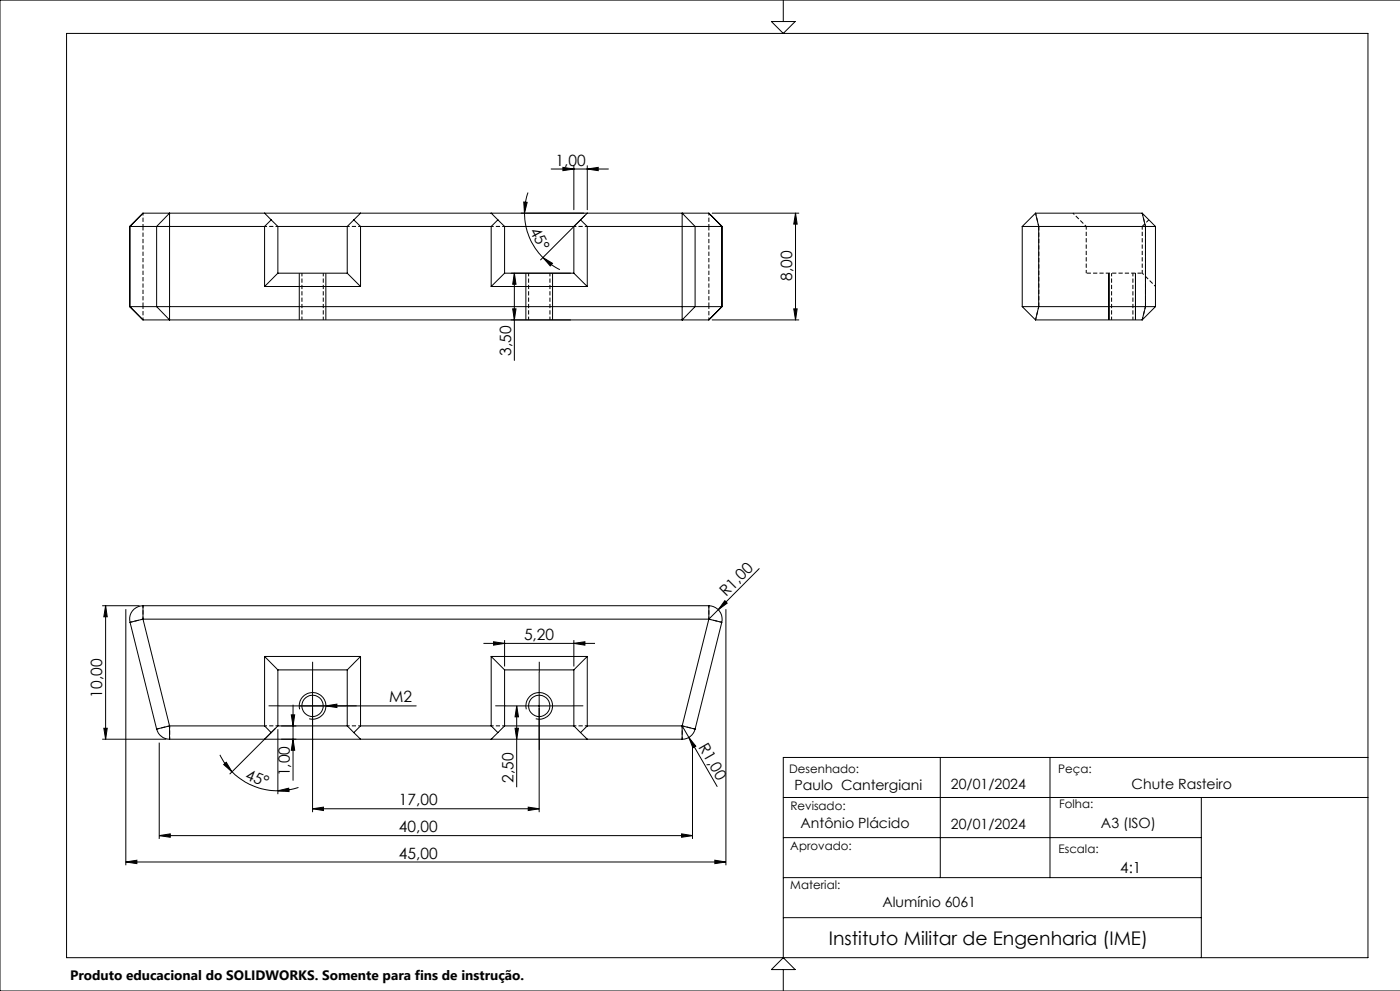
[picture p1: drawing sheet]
<svg xmlns="http://www.w3.org/2000/svg" width="420mm" height="297mm" viewBox="0 0 420 297" stroke-linecap="round" stroke-linejoin="round" font-family="sans-serif">
<g fill="none" stroke="#000" stroke-width=".3" stroke-dasharray="1.3 .6" stroke-dashoffset=".5" stroke-linecap="butt">
<path d="M42.9 67.9v-4M79.4 67.9h4M104.2 67.9h4M147.4 67.9h4M172.2 67.9h4M212.7 67.9v-4M311.6 67.9l-.9-4M343.6 67.9l-.9-4M42.9 95.9v-4M212.7 91.9v4M311.6 91.9l-.9 4M343.6 91.9l-.9 4"/>
<path d="M42.9 185.5v-4M42.9 185.5l-3.9 1M212.7 181.5v4M216.5 186.5l-3.8-1M50.9 217.5v4M50.9 217.5l-3.9 1M83.4 217.5h-4M108.2 217.5h-4M151.4 217.5h-4M176.2 217.5h-4M208.5 218.5l-3.8-1M204.7 221.5v-4"/>
</g>
<path d="M42.9 67.9v24M212.7 67.9v24M311.6 67.9v24M343.6 67.9v24" fill="none" stroke="#000" stroke-width=".3" stroke-dasharray="1.3 .6" stroke-dashoffset=".1" stroke-linecap="butt"/>
<path d="M342.7 67.9v14M90.6 81.9v14M97 95.9v-14M158.6 81.9v14M165 95.9v-14M325.9 81.9v-14M333.5 81.9v14M339.9 95.9v-14" fill="none" stroke="#000" stroke-width=".3" stroke-dasharray="1.3 .6" stroke-dashoffset=".3" stroke-linecap="butt"/>
<g fill="none" stroke="#000" stroke-width=".3">
<path d="M20 10h390.4v277h-390.4zM231.4 6.5h7.1l-3.5 3.5zM235 0v6.5M420 0h-420v297h420M158.4 57.7l-.8 3-.3 3.2M165.3 50.7h17.2M168.9 50.2l3.3 .5-3.3 .4zM172.2 49.7v13.2M176.2 50.7l3.3-.5v.9zM176.2 49.7v13.2M38.9 67.9h.1M38.9 67.9v24"/>
<path d="M39 67.9h8M39 67.9v24M42.9 63.9l-4 4M42.9 63.9h169.8M42.9 63.9l-3.9 4M47 67.9h32.4M47 67.9l3.9-4v32l-3.9-4M47 67.9v24M79.4 67.9v18M79.4 63.9l2 2M81.4 65.9l2 2M81.4 65.9l-2 2"/>
<path d="M83.4 67.9h20.8M83.4 67.9v14M104.2 67.9v14M106.2 65.9l2 2M108.2 67.9h39.2M108.2 67.9v18M108.2 63.9l-4 4M147.4 67.9v18M147.4 63.9l2 2M149.4 65.9l2 2M149.4 65.9l-2 2M151.4 67.9h20.8"/>
<path d="M151.4 67.9v14M157.1 60.5l1.1 .1-.9 3.3zM157.3 63.9a18.8 18.8 0 0 0 5.6 13.3M162.9 77.2l2.8 1.7-.6 .8zM162.9 77.2l1.8 1.6 3.3 2M172.2 67.9l2-2 2 2M172.2 67.9v14M176.2 67.9h32.3M176.2 63.9l-14 14M176.2 67.9v18M208.5 67.9v24M208.5 67.9l-3.9-4v32l3.9-4"/>
<path d="M208.5 67.9h8M212.7 63.9l3.9 4M212.7 63.9l3.8 4M213.6 63.9h26M216.5 67.9h.1M216.5 67.9v24l-3.8 4M216.6 67.9v24M238.7 63.9v32M238.7 63.9l.4 3.3h-1zM306.7 67.9h4.9M306.7 67.9v24M310.7 63.9h32"/>
<path d="M310.7 63.9l-4 4M310.7 63.9l.9 4M311.6 67.9h32M311.6 67.9v24M342.7 63.9l.9 4M342.7 63.9l3.9 4M343.6 67.9h3M343.6 67.9v24M346.6 67.9v24M38.9 91.9h.1M38.9 91.9l4 4M39 91.9h8"/>
<path d="M39 91.9l3.9 4M42.9 95.9h169.8M47 91.9h161.5M79.4 85.9h28.8M83.4 81.9h20.8M83.4 81.9l-4 4M89.8 81.9v14M97.8 81.9v14M104.2 81.9l4 4M147.4 85.9h28.8M151.4 81.9h20.8M151.4 81.9l-4 4"/>
<path d="M153.8 92.6h1l-.5 3.3zM154.3 81.9l.5 3.3h-1zM154.3 81.9v26.1M157.8 81.9v14M165.8 81.9v14M172.2 81.9l4 4M208.5 91.9h8.1M213.6 95.9h26M216.6 91.9l-3.9 4M238.1 92.6h1l-.4 3.3zM306.7 91.9h4.9M306.7 91.9l4 4"/>
<path d="M310.7 95.9h32M311.6 91.9h32M311.6 91.9l-.9 4M332.7 81.9v14M340.6 81.9v14M343.6 91.9h3M343.6 91.9l-.9 4M346.6 91.9l-3.9 4M227.8 170.4l-15.1 15.2M30.7 181.5h11.2M31.7 181.5v40M31.7 181.5l.5 3.4h-1z"/>
<path d="M37.7 182.6v76.7M39 186.5l8 32M42.9 181.5a4 4 0 0 0-3.9 5M42.9 181.5h169.8M42.9 185.6h169.8M42.9 181.5v4.1M42.9 185.6l-3.9 .9M42.9 185.6l8 32M79.4 196.7v20.9M79.4 196.7h28.8M79.4 196.7l4 4.1M108.2 196.7v20.9"/>
<path d="M108.2 196.7l-4 4.1M145 192.8h33.5M147.4 196.7v20.9M147.4 196.7h28.8M147.4 196.7l4 4.1M148.1 192.3l3.3 .5-3.3 .6zM151.4 191.8v7.9M172.2 192.8l3.3-.5v1.1zM172.2 191.8v7.9M176.2 196.7v20.9M176.2 196.7l-4 4.1M212.7 181.5a4 4 0 0 1 3.8 5"/>
<path d="M212.7 181.5v4.1M212.7 185.6l3.8 .9M212.7 185.6l-8.1 32M216.5 186.5l-8 32M217.5 180l.7 .8-2.7 1.9zM217.8 182.6v76.7M31.2 218.3h1l-.5 3.2zM47 218.5a4.1 4.1 0 0 0 3.9 3M50.9 217.6v3.9M50.9 217.6h28.5M50.9 217.6l-3.9 .9M79.4 217.6l2 2"/>
<path d="M83.4 200.8v16.8M83.4 217.6h20.8M83.4 200.8h20.8M83.4 217.6l-14.5 14.4M83.4 218.5v19.5M87.4 214.2h1l-.5 3.4zM87.9 211.2v22.8M89.9 212.6a4 4 0 0 1 3.5-5 4 4 0 0 1 4.3 4.3 4 4 0 0 1-5 3.5M93.8 201.5v41.9M97.8 211.6l3.3-.6v1.1zM104.2 200.8v16.8M104.2 217.6l2 2"/>
<path d="M106.2 219.6l2 1.9M108.2 217.6h39.2M108.2 217.6l-2 2M125 211.6h-41.3M147.4 217.6l2 2M149.4 219.6l-2 1.9M151.4 200.8v16.8M151.4 217.6h20.8M151.4 200.8h20.8M151.4 217.6l-2 2M151.8 211.6h20M154.5 218.3h1l-.5 3.2z"/>
<path d="M155 211.6l.5 3.2h-1zM155 211.6v24.3M157.9 212.6a4 4 0 0 1 3.5-5 4 4 0 0 1 4.3 4.3 4 4 0 0 1-5 3.5M161.7 201.5v41.9M172.2 200.8v16.8M172.2 217.6l2 2M174.2 219.6l2 1.9M176.2 217.6h28.4M176.2 217.6l-2 2M204.6 217.6l2.1 3.4M204.6 217.6v3.9M204.6 217.6l3.9 .9"/>
<path d="M208.5 218.5a4 4 0 0 1-3.9 3M30.7 221.5h19.2M47.8 222.6v28.8M50.9 221.5h153.7M66 226.2l1.2 2.2 2.4 2.9M67.1 229.1l.8-.6 1.7 2.8zM69.6 231.3a19.6 19.6 0 0 0 13.8 5.7M83.4 237l3.2-.8 .1 1zM87.9 221.5l.5 3.4h-1zM89.5 236l-3.6 .9-2.5 .1M206.7 221l2 2.6-.8 .5zM206.7 221l8.5 14.8"/>
<path d="M207.8 222.6v28.8M235 239h175.4M282.1 227v36M315 227v36M360.4 239v48M410.4 227h-175.4v60M37.7 258.3l3.4-.5v1zM37.7 258.3h180.1M47.8 250.4l3.3-.5v1zM47.8 250.4h160M93.8 242.4l3.2-.5v1zM93.8 242.4h67.9"/>
<path d="M158.5 241.9l3.2 .5-3.2 .5zM204.5 249.9l3.3 .5-3.3 .5zM214.5 257.8l3.3 .5-3.3 .5zM235 251h125.4M235 275h125.4M235 263h125.4M231.4 290.6l3.6-3.6 3.5 3.6zM235 290.6v6.4"/>
<circle cx="93.7" cy="211.6" r="3.2"/>
<circle cx="161.8" cy="211.6" r="3.2"/>
</g>
<path d="M321.9 63.9l4 4M342.7 81.9l4 4" fill="none" stroke="#000" stroke-width=".3" stroke-dasharray="1.3 .6" stroke-dashoffset=".7" stroke-linecap="butt"/>
<path d="M344.7 65.9l-2 2" fill="none" stroke="#000" stroke-width=".3" stroke-dasharray="1.3 .6" stroke-dashoffset=".2" stroke-linecap="butt"/>
<path d="M342.7 81.9h-16.8" fill="none" stroke="#000" stroke-width=".3" stroke-dasharray="1.3 .6" stroke-dashoffset="-.1" stroke-linecap="butt"/>
<path d="M83.8 211.5h-3.2M93.8 201.5v-3.2M103.8 211.5h3.2M151.8 211.5h-3.2M161.8 201.5v-3.2M171.8 211.5h3.2M93.8 221.5v3.2M161.8 221.5v3.2" fill="none" stroke="#000" stroke-width=".3" stroke-dasharray="15.2 1.3 1.3 1.3" stroke-linecap="butt"/>
<g fill="#000">
<path d="M217.5 180l.7 .8-2.7 1.9zM206.7 221l2 2.6-.8 .5z"/>
<path d="M176.2 50.7l3.3-.5v.9zM168.9 50.2l3.3 .5-3.3 .4z"/>
<path d="M162.9 77.2l2.2 2.5 .6-.8zM157.1 60.5l.2 3.4 .9-3.3z"/>
<path d="M238.7 63.9l.4 3.3h-1zM238.1 92.6h1l-.4 3.3z"/>
<path d="M153.8 92.6h1l-.5 3.3zM154.3 81.9l.5 3.3h-1z"/>
<path d="M31.7 181.5l.5 3.4h-1zM31.2 218.3h1l-.5 3.2zM87.4 214.2h1l-.5 3.4zM87.9 221.5l.5 3.4h-1zM155 211.6l.5 3.2h-1zM154.5 218.3h1l-.5 3.2z"/>
<path d="M67.1 229.1l.8-.6 1.7 2.8zM83.4 237l3.2-.8 .1 1z"/>
<path d="M93.8 242.4l3.2-.5v1zM158.5 241.9l3.2 .5-3.2 .5zM148.1 192.3l3.3 .5-3.3 .6zM172.2 192.8l3.3-.5v1.1zM97.8 211.6l3.3 .5v-1.1z"/>
<path d="M214.5 257.8l3.3 .5-3.3 .5zM37.7 258.3l3.4-.5v1zM204.5 249.9l3.3 .5-3.3 .5zM47.8 250.4l3.3-.5v1z"/>
</g>
<text font-size="5.6" x="248.7" y="283.2">Instituto Militar de Engenharia (IME)</text>
<g font-size="4.7">
<text x="166.7" y="49.6">1,00</text>
<text x="158.8" y="69.1" transform="rotate(62 158.8 69.1)">45°</text>
<text x="237.6" y="84.2" transform="rotate(-90 237.6 84.2)">8,00</text>
<text x="153.3" y="106.7" transform="rotate(-90 153.3 106.7)">3,50</text>
<text x="217.8" y="179" transform="rotate(-45 217.8 179)">R1,00</text>
<text x="157.2" y="191.8">5,20</text>
<text x="30.7" y="209.1" transform="rotate(-90 30.7 209.1)">10,00</text>
<text x="116.8" y="210.5">M2</text>
<text x="209.4" y="223.9" transform="rotate(60 209.4 223.9)">R1,00</text>
<text x="73.3" y="233.4" transform="rotate(22 73.3 233.4)">45°</text>
<text x="86.9" y="232.7" transform="rotate(-90 86.9 232.7)">1,00</text>
<text x="154" y="234.6" transform="rotate(-90 154 234.6)">2,50</text>
<text x="119.7" y="241.4">17,00</text>
<text x="119.7" y="249.4">40,00</text>
<text x="119.7" y="257.3">45,00</text>
</g>
<text font-size="4.6" x="336.1" y="261.6">4:1</text>
<g font-size="4.2">
<text x="238.4" y="236.8">Paulo Cantergiani</text>
<text x="285.3" y="236.3">20/01/2024</text>
<text x="339.5" y="236.3">Chute Rasteiro</text>
<text x="240.2" y="248.1">Antônio Plácido</text>
<text x="285.3" y="248.4">20/01/2024</text>
<text x="330.3" y="248.1">A3 (ISO)</text>
<text x="264.7" y="271.9">Alumínio 6061</text>
</g>
<text font-size="4.1" x="21" y="293.7">Produto educacional do SOLIDWORKS. Somente para fins de instrução.</text>
<g font-size="3.5">
<text x="236.8" y="231.8">Desenhado:</text>
<text x="317.4" y="231.8">Peça:</text>
<text x="237.1" y="242.7">Revisado:</text>
<text x="317.7" y="242.1">Folha:</text>
<text x="237.1" y="254.7">Aprovado:</text>
<text x="317.5" y="255.7">Escala:</text>
<text x="237.1" y="266.6">Material:</text>
</g>
</svg>
